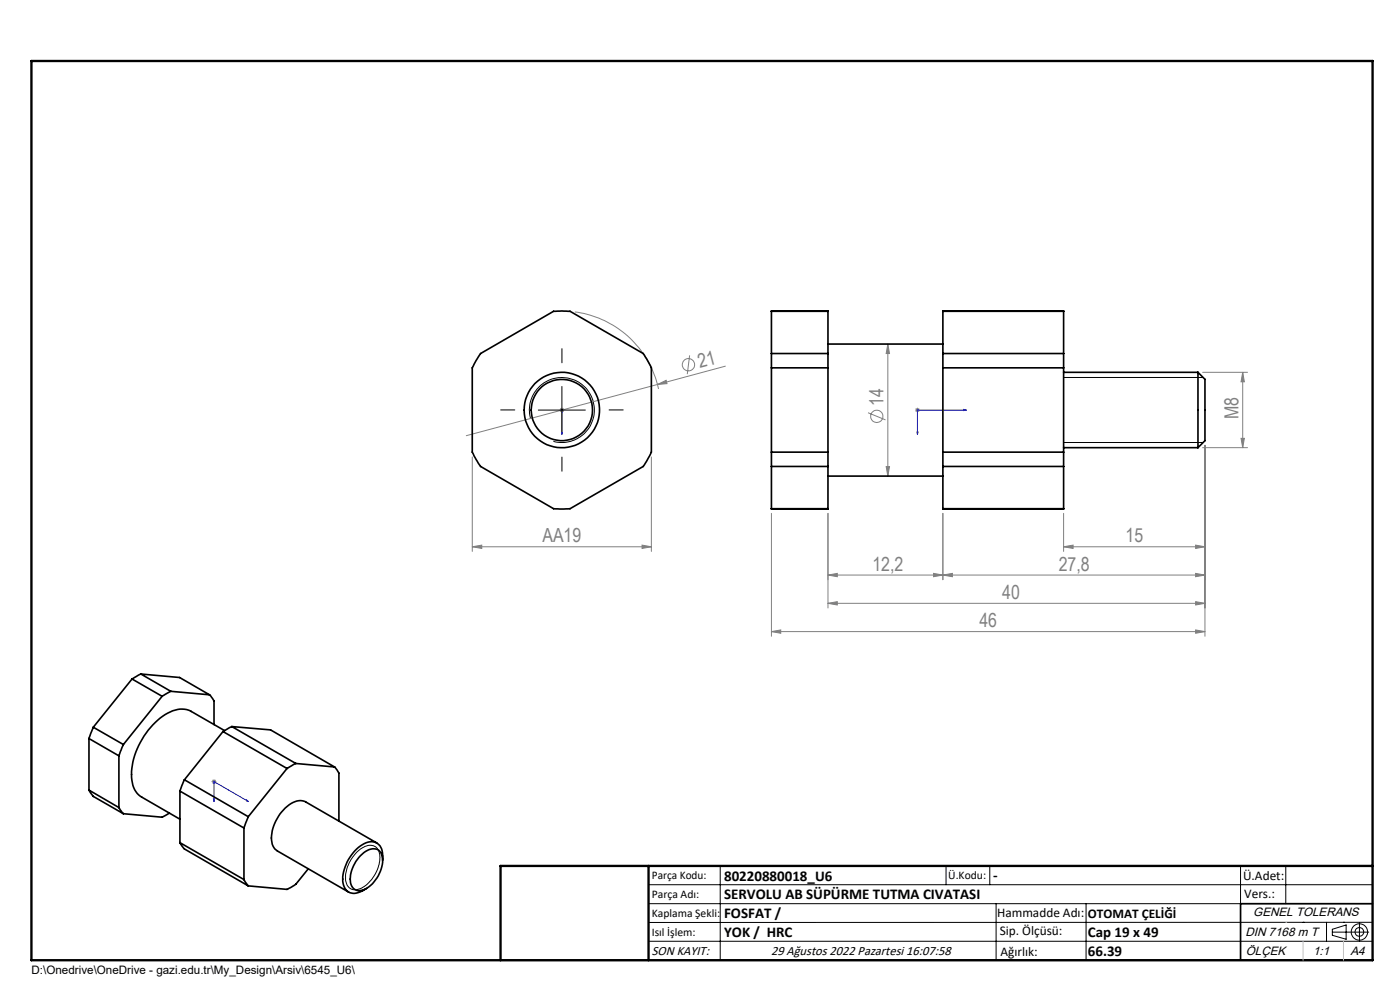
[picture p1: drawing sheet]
<svg xmlns="http://www.w3.org/2000/svg" width="297mm" height="210mm" viewBox="0 0 297 210" stroke-linecap="round" stroke-linejoin="round" font-family="sans-serif">
<g fill="none" stroke="#808080" stroke-width=".21">
<path d="M122 66.2a20.9 20.9 0 0 1 17.7 16.3M146.3 75.4l-.5 4M153.9 77.7l-14.4 3.9M188.3 73l.4 2h-.7zM188.3 73v28M255.1 79h9.6M263.6 79l.4 2h-.7zM263.6 79v16M100.2 96.9v20.1M118.7 87h1M118.9 86.6l.7 .7M119.2 86.5v1"/>
<path d="M119.6 86.6l-.7 .7M138.2 96.9v20.1M139.5 81.6l-40.6 10.8M139.5 81.6l1.8-.9 .2 .7zM184.2 87.6l3.7 1.5M188 99h.7l-.4 2zM194.1 87h1.1M194.3 86.6l.7 .7M194.6 86.5v1M195 86.6l-.7 .7M255.1 95h9.6M255.6 94.5v40.5"/>
<path d="M263.3 93h.7l-.4 2zM100.2 116l2-.4v.7zM100.2 116h38M136.2 115.6l2 .4-2 .3zM163.7 108.9v26.1M175.6 108.9v20.1M200 108.9v14.1M225.6 116l2-.4v.7zM225.6 108.9v8.1M225.6 116h30M253.6 115.6l2 .4-2 .3zM163.7 134l1.9-.4v.7z"/>
<path d="M163.7 134h91.9M175.6 128l2-.4v.7zM175.6 128h80M175.6 122l2-.4v.7zM175.6 122h80M198 121.6l2 .4-2 .3zM200 122l2-.4v.7zM253.6 121.6l2 .4-2 .3zM253.6 127.6l2 .4-2 .3zM253.6 133.6l2 .4-2 .3zM44.9 165.8h1M45 165.4l.8 .7"/>
<path d="M45.4 165.3v1M45.8 165.4l-.8 .7"/>
<circle cx="146.1" cy="77.4" r="1.31"/>
<circle cx="186" cy="88.3" r="1.3"/>
</g>
<g fill="none" stroke="#000" stroke-width=".21">
<path d="M112.5 88.8a6.9 6.9 0 0 1 6.1-8.7 6.9 6.9 0 0 1 7.4 7.5 6.9 6.9 0 0 1-8.6 6M114.2 87h10M119.2 82v10M225.6 93.9h29.6M225.6 80.1h29.6M75.8 180.6a3.2 3.2 0 0 1 4-.9 4.4 4.4 0 0 1 .2 4.8 6.7 6.7 0 0 1-4.4 4.2 2.25 2.25 0 0 1-2.3-2.8 8.2 8.2 0 0 1 2.5-5.3zM137.6 187.7h153.6M137.6 191.7h153.6M137.6 199.7h153.6M152.8 183.7v20M200.7 183.7v4M210 183.7v4"/>
<path d="M211.3 191.7v12M230.4 191.7v12M263.2 183.7v20M272.8 183.7v8M276.4 195.6h.1M281.4 195.6v4.1M282.6 197.7h7.8M282.6 197.1l3-.9v3l-3-.8zM285 195.6h.1M288.4 195.8v3.8M291.2 195.6l-153.6 .1"/>
<circle cx="288.4" cy="197.7" r="1.74"/>
<circle cx="288.4" cy="197.7" r=".93"/>
</g>
<path d="M119.2 92.1v-.5v.5M119.2 86.8v.3zM119.2 87h.1M119.2 87v5.1M194.5 91.6h.3l-.2 .5zM204.5 86.8l.5 .2-.5 .1zM205 87h-10.4v5.1M45.3 169.6l.2 .1-.1 .3zM45.4 170v-4.2l7.3 4.2M52.4 169.7l.3 .3-.3-.1z" fill="none" stroke="#00f" stroke-width=".21"/>
<path d="M291.2 191.7h-28v12M106.2 203.7h185" fill="none" stroke="#000" stroke-width=".35"/>
<path d="M6.7 12.9h284.5v190.8h-284.5zM137.6 183.7v20M291.2 183.7h-185v20" fill="none" stroke="#000" stroke-width=".5"/>
<path d="M272.8 195.6h.1M276.4 199.7v4M285 199.7v4" fill="none" stroke="#c0c0c0" stroke-width=".21"/>
<path d="M119.2 77v-3M109.2 87h-3M119.2 97v3M129.2 87h3" fill="none" stroke="#000" stroke-width=".21" stroke-dasharray="15.2 1.3 1.3 1.3"/>
<g fill="#00f">
<path d="M194.5 91.6h.3l-.2 .5zM204.5 86.8l.5 .2-.5 .1z"/>
<path d="M45.3 169.6l.2 .1-.1 .3zM52.4 169.7l.3 .3-.3-.1z"/>
<path d="M119.2 91.6v.5zM119.2 86.8v.3z"/>
</g>
<g fill="#808080">
<path d="M139.5 81.6l1.8-.9 .2 .7z"/>
<path d="M253.6 115.6l2 .4-2 .3zM225.6 116l2-.4v.7zM253.6 121.6l2 .4-2 .3zM200 122l2-.4v.7zM253.6 127.6l2 .4-2 .3zM175.6 128l2-.4v.7zM253.6 133.6l2 .4-2 .3zM163.7 134l1.9-.4v.7z"/>
<path d="M263.3 93h.7l-.4 2zM263.6 79l.4 2h-.7zM188 99h.7l-.4 2zM188.3 73l.4 2h-.7z"/>
<path d="M175.6 122l2-.4v.7zM198 121.6l2 .4-2 .3z"/>
<path d="M100.2 116l2-.4v.7zM136.2 115.6l2 .4-2 .3z"/>
</g>
<g fill="none" stroke="#000" stroke-width=".35">
<path d="M102 75l15.4-9h1.8h1.7l15.6 9 1.7 3v17.9l-1.5 2.7-.2 .3-15.6 9-1.3 .1-2.2-.1-15.4-9-1.8-3v-17.9zM163.7 75v3M163.7 66h11.9M163.7 78h11.9M163.7 66v9M163.7 78v17.9M163.7 75h11.9M175.6 75v3M175.6 73h24.4M175.6 66v9M175.6 78v17.9M200 75v3"/>
<path d="M200 66h25.6M200 66v9M200 78v17.9M200 78h25.6M200 75h25.6M225.6 75v3M225.6 79h28.5M225.6 66v9M225.6 78v17.9M254.1 79l1.5 1.5v13l-1.5 1.5M254.1 79v16M163.7 95.9v3"/>
<path d="M163.7 95.9h11.9M163.7 98.9v9M163.7 98.9h11.9M175.6 95.9v3M175.6 98.9v9M200 95.9v3M200 98.9v9M200 95.9h25.6M200 98.9h25.6M225.6 95.9v3M225.6 95h28.5M225.6 98.9v9"/>
<path d="M163.7 107.9h11.9M175.6 101h24.4M200 107.9h25.6M18.9 156.7l6.3 3.6M18.9 156.7v10.9M19.8 154.3l-.9 2.4M19.8 154.3l6.4 3.6M26.2 157.9l-1 2.4M28 144l-8.2 10.3M28 144l6.4 3.7M29.9 143l-1.9 1M29.9 143l6.3 3.6"/>
<path d="M29.9 143l8.2 .7 6.4 3.7M34.4 147.7l-8.2 10.2M36.2 146.6l-1.8 1.1M36.2 146.6l8.3 .8M44.5 147.4l.9 1.3v5M47.3 155.2l-8.2 10.2M47.3 155.2l13.6 7.8M47.6 155l-7-4.1a5.3 5.3 0 0 0-5.6 .7 16 16 0 0 0-7 13.9 4.5 4.5 0 0 0 2.1 3.6l8.1 4.7M49.2 154.1l-1.9 1.1M49.2 154.1l13.6 7.9M49.2 154.1l8.2 .7 13.6 7.9M18.9 167.6l.9 1.3 6.4 3.7"/>
<path d="M18.9 167.6l6.3 3.7M25.2 171.3l1 1.3M25.2 160.3v11M35.9 172.5l-1.5 .8-8.2-.7M38.2 178.7l.9 1.4 13.6 7.8M38.2 167.8l13.6 7.8M38.2 167.8v10.9M38.2 178.7l13.6 7.9M39.1 165.4l-.9 2.4M39.1 165.4l13.6 7.8M51.8 175.6v11M52.7 173.2l-.9 2.4"/>
<path d="M60.9 163l-8.2 10.2M62.8 162l-1.9 1M62.8 162l8.2 .7M71 162.7l.9 1.3v10.2M79.9 178.8l-15.1-8.7a3.4 3.4 0 0 0-3.9 1 8.8 8.8 0 0 0-3.2 8l.6 .9 .5 .5 15.1 8.7M51.8 186.6l.9 1.3M65.4 184.3l-2.6 3.3-1.9 1.1-8.2-.8M76.4 181.5a3.3 3.3 0 0 1 3.9-1.2 3.4 3.4 0 0 1 .6 4.1 6.2 6.2 0 0 1-4.8 4.5 2.12 2.12 0 0 1-1.8-2.4 7.7 7.7 0 0 1 2.1-5zM81.2 182.5a3.8 3.8 0 0 0-1.1-3.5 3.1 3.1 0 0 0-3.7 .4 9 9 0 0 0-3.6 8 2.41 2.41 0 0 0 3.6 1.8l1.4-.7"/>
<circle cx="119.2" cy="87" r="6.5"/>
<circle cx="119.2" cy="87" r="8"/>
</g>
<g font-size="4.1" fill="#808080">
<text x="148.5" y="78.2" transform="rotate(-15 148.5 78.2)">21</text>
<text x="187.4" y="86.2" transform="rotate(-90 187.4 86.2)">14</text>
<text x="262.7" y="88.8" transform="rotate(-90 262.7 88.8)">M8</text>
<text x="115.1" y="115">AA19</text>
<text x="238.8" y="115">15</text>
<text x="185.1" y="121">12,2</text>
<text x="224.6" y="121">27,8</text>
<text x="212.6" y="127">40</text>
<text x="207.8" y="133">46</text>
</g>
<g font-size="3.2">
<text x="153.6" y="186.8">80220880018_U6</text>
<text x="153.6" y="190.8">SERVOLU AB SÜPÜRME TUTMA CIVATASI</text>
<text x="210.7" y="186.6">-</text>
<text x="153.6" y="194.8">FOSFAT /</text>
<text x="153.6" y="198.8">YOK / HRC</text>
<text x="230.8" y="198.7">Cap 19 x 49</text>
<text x="230.8" y="202.8">66.39</text>
</g>
<g font-size="2.8">
<text x="263.7" y="186.7">Ü.Adet:</text>
<text x="263.9" y="190.5">Vers.:</text>
<text x="211.5" y="194.5">Hammadde Adı:</text>
<text x="230.8" y="194.7">OTOMAT ÇELİĞİ</text>
<text x="138.3" y="202.6">SON KAYIT:</text>
<text x="163.6" y="202.6">29 Ağustos 2022 Pazartesi 16:07:58</text>
<text x="212.1" y="198.4">Sip. Ölçüsü:</text>
<text x="212.2" y="202.7">Ağırlık:</text>
</g>
<g font-size="2.6">
<text x="265.9" y="194.4">GENEL TOLERANS</text>
<text x="264.2" y="198.5">DIN 7168 m T</text>
<text x="264.3" y="202.6">ÖLÇEK</text>
<text x="278.5" y="202.6">1:1</text>
<text x="286.5" y="202.6">A4</text>
</g>
<g font-size="2.5">
<text x="138.3" y="186.4">Parça Kodu:</text>
<text x="138.3" y="190.5">Parça Adı:</text>
<text x="201.2" y="186.5">Ü.Kodu:</text>
<text x="138.3" y="194.5">Kaplama Şekli:</text>
<text x="138.3" y="198.6">Isıl İşlem:</text>
<text x="6.7" y="206.7">D:\Onedrive\OneDrive - gazi.edu.tr\My_Design\Arsiv\6545_U6\</text>
</g>
</svg>
